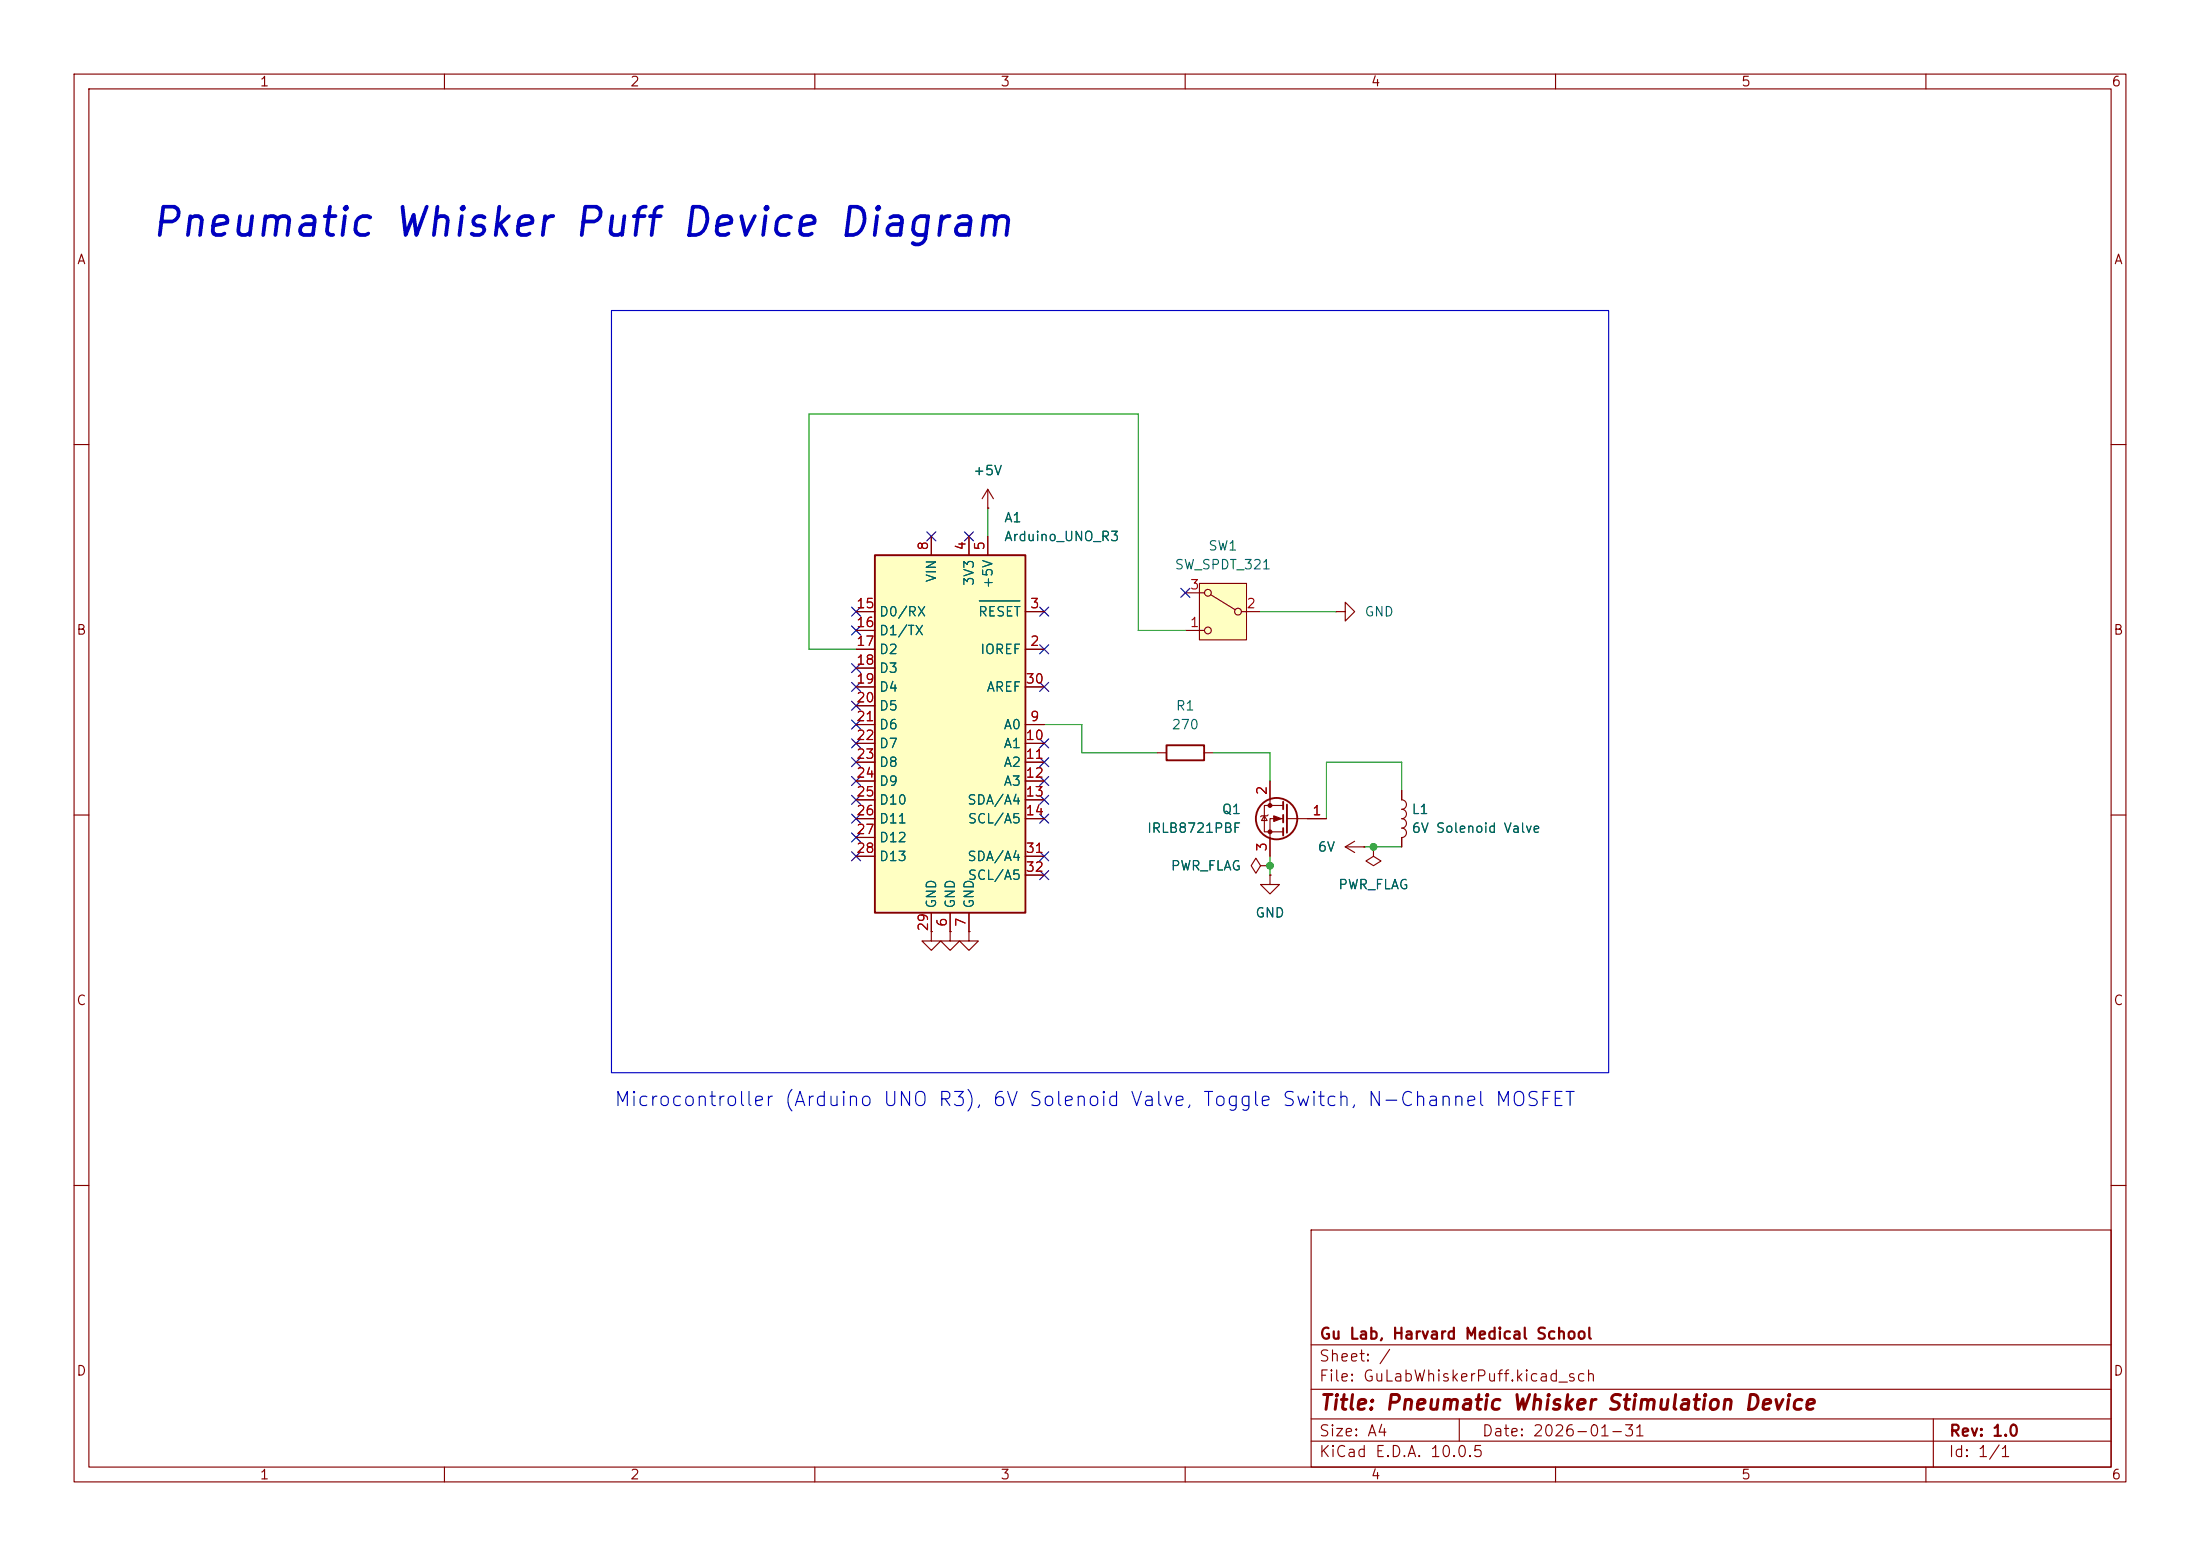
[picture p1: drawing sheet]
<svg xmlns="http://www.w3.org/2000/svg" width="297mm" height="210mm" viewBox="0 0 297 210" stroke-linecap="round" stroke-linejoin="round" font-family="sans-serif">
<g fill="none" stroke="#840000" stroke-width=".15">
<path d="M10 10h277v190h-277zM12 12h273v186h-273zM60 10v2M110 10v2M160 10v2M210 10v2M260 10v2M10 60h2M285 60h2M10 110h2M285 110h2M128.3 125.7v1.3h1.2l-1.2 1.3-1.3-1.3h1.3"/>
<path d="M128.3 125.7h.1M10 160h2M177 166h108v32h-108zM285 160h2M60 198v2M110 198v2M160 198v2M177 194.5h108M177 191.5h108M177 187.5h108M177 181.5h108M197 191.5v3"/>
<path d="M210 198v2M260 198v2M261 191.5v6.5"/>
</g>
<path d="M161.9 78.7h6.4v7.7h-6.4z" fill="#ffffc2"/>
<g fill="none" stroke="#840000" stroke-width=".15">
<path d="M133.3 68.6h.1M133.3 66l-.7 1.3M133.3 66l.8 1.3M133.3 66v2.6M161.9 78.7h6.4v7.7h-6.4zM160 85.1h2.6M160 80h2.6M163.4 80.3l3.4 2M167.6 82.6h2.6M156.2 101.6h1.3M162.6 101.6h1.2M170.2 116.8l-.7-1-.6 1 .6 1.1 .7-1.1h1.2"/>
<path d="M171.4 116.8h.1M171.4 118.1v1.3h1.3l-1.3 1.3-1.2-1.3h1.2M171.4 118.1h.1M185.4 114.3v1.3l1 .6-1 .6-1-.6 1-.6M185.4 114.3h.1M189.2 106.7v1.3a.64 .64 0 0 1 .7 .6 .64 .64 0 0 1-.7 .6 .64 .64 0 0 1 .7 .7 .64 .64 0 0 1-.7 .6 .64 .64 0 0 1 .7 .6 .64 .64 0 0 1-.7 .7M189.2 111.8a.64 .64 0 0 1 .7 .6 .64 .64 0 0 1-.7 .6v1.3M125.7 125.7v1.3h1.3l-1.3 1.3-1.2-1.3h1.2M125.7 125.7h.1M130.8 125.7v1.3h1.3l-1.3 1.3-1.3-1.3h1.3M130.8 125.7h.1"/>
<circle cx="163.1" cy="85.1" r=".46"/>
<circle cx="163.1" cy="80" r=".46"/>
<circle cx="167.1" cy="82.6" r=".46"/>
</g>
<path d="M157.5 100.6h5.1v2h-5.1z" fill="none" stroke="#840000" stroke-width=".25"/>
<path d="M118.1 74.9h20.3v48.3h-20.3z" fill="#ffffc2"/>
<g fill="none" stroke="#840000" stroke-width=".25">
<path d="M118.1 74.9h20.3v48.3h-20.3zM173.2 108.2v1M173.2 110v1M173.2 111.8v1M173.7 108.6v3.8"/>
<circle cx="172.3" cy="110.5" r="2.79"/>
</g>
<g fill="none" stroke="#840000" stroke-width=".15">
<path d="M125.7 72.4v2.5M130.8 72.4v2.5M133.3 68.6h.1M133.3 72.4v2.5M115.6 87.6h2.5M115.6 82.6h2.5M115.6 97.8h2.5M115.6 85.1h2.5M115.6 90.2h2.5M115.6 92.7h2.5M115.6 95.3h2.5M138.4 87.6h2.6"/>
<path d="M138.4 82.6h2.6M138.4 97.8h2.6M138.4 92.7h2.6M180.3 82.6h1.3v-1.3l1.3 1.3-1.3 1.2v-1.2M180.3 82.6h.1M115.6 100.3h2.5M115.6 102.9h2.5M115.6 105.4h2.5M115.6 108h2.5M115.6 110.5h2.5M115.6 113h2.5M115.6 115.6h2.5"/>
<path d="M138.4 100.3h2.6M138.4 102.9h2.6M138.4 105.4h2.6M138.4 108h2.6M138.4 110.5h2.6M138.4 115.6h2.6M138.4 118.1h2.6M170.7 110.1l.4 .6h-.8zM171.2 110l-.1 .1h-.8l-.1 .1M171.4 118.1h.1M171.4 116.8h.1M171.4 105.4v3.3"/>
<path d="M173.2 108.7h-2.5v3.6h2.5M173.2 110.5h-1.8v5.1M173.7 110.5h5.4M181.6 114.3l1.3 .8M181.6 114.3h2.5M182.9 113.5l-1.3 .8M184.1 114.3h.1M185.4 114.3h.1M189.2 106.7v1.3M189.2 113v1.3M125.7 125.7h.1M125.7 123.2v2.5"/>
<path d="M128.3 125.7h.1M128.3 123.2v2.5M130.8 125.7h.1M130.8 123.2v2.5"/>
</g>
<path d="M132.2 81.1h5.5" fill="none" stroke="#006464" stroke-width=".15"/>
<g fill="#840000" stroke="#840000" stroke-width=".15">
<path d="M172 110.1l1 .4-1 .4z"/>
<circle cx="171.4" cy="108.7" r=".25"/>
<circle cx="171.4" cy="112.3" r=".25"/>
</g>
<path d="M133.3 68.6v3.8M141 97.8h5v3.8h10.2M160 85.1h-6.3v-29.2h-44.5v31.7h6.4M170.2 82.6h10.1M163.8 101.6h7.6v3.8M171.4 115.6v2.5M184.1 114.3h5.1M189.2 106.7v-3.8h-10.1v7.6" fill="none" stroke="#009600" stroke-width=".15"/>
<g fill="none" stroke="#000084" stroke-width=".15">
<path d="M125.1 71.8l1.2 1.2M126.3 71.8l-1.2 1.2M130.2 71.8l1.2 1.2M131.4 71.8l-1.2 1.2M159.4 79.4l1.2 1.2M160.6 79.4l-1.2 1.2M115 99.7l1.2 1.2M115 94.6l1.2 1.3M115 97.2l1.2 1.2M115 84.5l1.2 1.2M115 81.9l1.2 1.3M115 89.6l1.2 1.2"/>
<path d="M115 92.1l1.2 1.2M116.2 99.7l-1.2 1.2M116.2 94.6l-1.2 1.3M116.2 97.2l-1.2 1.2M116.2 81.9l-1.2 1.3M116.2 84.5l-1.2 1.2M116.2 89.6l-1.2 1.2M116.2 92.1l-1.2 1.2M140.4 87l1.2 1.2M140.4 81.9l1.2 1.3M140.4 99.7l1.2 1.2M140.4 92.1l1.2 1.2"/>
<path d="M141.6 81.9l-1.2 1.3M141.6 87l-1.2 1.2M141.6 99.7l-1.2 1.2M141.6 92.1l-1.2 1.2M115 109.9l1.2 1.2M115 107.3l1.2 1.3M115 112.4l1.2 1.2M115 104.8l1.2 1.2M115 102.3l1.2 1.2M115 115l1.2 1.2M116.2 109.9l-1.2 1.2M116.2 107.3l-1.2 1.3"/>
<path d="M116.2 112.4l-1.2 1.2M116.2 104.8l-1.2 1.2M116.2 102.3l-1.2 1.2M116.2 115l-1.2 1.2M140.4 117.5l1.2 1.2M140.4 104.8l1.2 1.2M140.4 107.3l1.2 1.3M140.4 102.3l1.2 1.2M140.4 109.9l1.2 1.2M140.4 115l1.2 1.2M141.6 117.5l-1.2 1.2M141.6 104.8l-1.2 1.2"/>
<path d="M141.6 107.3l-1.2 1.3M141.6 102.3l-1.2 1.2M141.6 109.9l-1.2 1.2M141.6 115l-1.2 1.2"/>
</g>
<path d="M82.5 41.9h134.7v102.9h-134.7z" fill="none" stroke="#0000c2" stroke-width=".15"/>
<g fill="#009600" stroke="#009600" stroke-width=".14">
<circle cx="171.4" cy="116.8" r=".46"/>
<circle cx="185.4" cy="114.3" r=".46"/>
</g>
<text font-size="3.8" fill="#0000c2" x="20.1" y="32.9">Pneumatic Whisker Puff Device Diagram</text>
<text font-size="2" fill="#840000" x="178" y="190.8">Title: Pneumatic Whisker Stimulation Device</text>
<text font-size="1.9" fill="#0000c2" x="82.8" y="149.8">Microcontroller (Arduino UNO R3), 6V Solenoid Valve, Toggle Switch, N-Channel MOSFET</text>
<g font-size="1.5" fill="#840000">
<text x="178" y="184.1">Sheet: /</text>
<text x="178" y="181.1">Gu Lab, Harvard Medical School</text>
<text x="178" y="186.8">File: GuLabWhiskerPuff.kicad_sch</text>
<text x="178" y="197">KiCad E.D.A. 10.0.5</text>
<text x="178" y="194.2">Size: A4</text>
<text x="200" y="194.2">Date: 2026-01-31</text>
<text x="263" y="197">Id: 1/1</text>
<text x="263" y="194.2">Rev: 1.0</text>
</g>
<g font-size="1.3" fill="#840000">
<text x="35" y="12">1</text>
<text x="85" y="12">2</text>
<text x="135" y="12">3</text>
<text x="185" y="12">4</text>
<text x="235" y="12">5</text>
<text x="285" y="12">6</text>
<text x="10.3" y="36">A</text>
<text x="285.3" y="36">A</text>
<text x="10.2" y="86">B</text>
<text x="285.2" y="86">B</text>
<text x="10.2" y="136">C</text>
<text x="285.2" y="136">C</text>
<text x="10.2" y="186">D</text>
<text x="285.2" y="186">D</text>
<text x="35" y="200">1</text>
<text x="85" y="200">2</text>
<text x="135" y="200">3</text>
<text x="185" y="200">4</text>
<text x="235" y="200">5</text>
<text x="285" y="200">6</text>
</g>
<g font-size="1.3" fill="#006464">
<text x="131.3" y="64.5">+5V</text>
<text x="135.5" y="70.8">A1</text>
<text x="135.5" y="73.4">Arduino_UNO_R3</text>
<text x="158.5" y="77.2">SW_SPDT_321</text>
<text x="163" y="74.6">SW1</text>
<text x="118.6" y="83.5">D0/RX</text>
<text x="126.7" y="78.7" transform="rotate(-90 126.7 78.7)">VIN</text>
<text x="131.8" y="79.2" transform="rotate(-90 131.8 79.2)">3V3</text>
<text x="131.9" y="83.5">RESET</text>
<text x="134.3" y="79.5" transform="rotate(-90 134.3 79.5)">+5V</text>
<text x="184.1" y="83.5">GND</text>
<text x="118.6" y="86.1">D1/TX</text>
<text x="118.6" y="88.6">D2</text>
<text x="132.3" y="88.6">IOREF</text>
<text x="118.6" y="91.1">D3</text>
<text x="118.6" y="93.7">D4</text>
<text x="133.1" y="93.7">AREF</text>
<text x="118.6" y="96.2">D5</text>
<text x="118.6" y="98.8">D6</text>
<text x="118.6" y="101.3">D7</text>
<text x="135.4" y="98.8">A0</text>
<text x="135.4" y="101.3">A1</text>
<text x="158.1" y="98.8">270</text>
<text x="158.7" y="96.2">R1</text>
<text x="118.6" y="103.8">D8</text>
<text x="118.6" y="106.4">D9</text>
<text x="135.4" y="103.8">A2</text>
<text x="135.4" y="106.4">A3</text>
<text x="118.6" y="108.9">D10</text>
<text x="118.6" y="111.5">D11</text>
<text x="118.6" y="114">D12</text>
<text x="130.5" y="108.9">SDA/A4</text>
<text x="130.6" y="111.5">SCL/A5</text>
<text x="154.8" y="112.7">IRLB8721PBF</text>
<text x="164.9" y="110.2">Q1</text>
<text x="190.5" y="110.2">L1</text>
<text x="190.5" y="112.7">6V Solenoid Valve</text>
<text x="118.6" y="116.5">D13</text>
<text x="130.5" y="116.5">SDA/A4</text>
<text x="130.6" y="119.1">SCL/A5</text>
<text x="158" y="117.8">PWR_FLAG</text>
<text x="177.8" y="115.3">6V</text>
<text x="126.7" y="122.7" transform="rotate(-90 126.7 122.7)">GND</text>
<text x="129.2" y="122.7" transform="rotate(-90 129.2 122.7)">GND</text>
<text x="131.8" y="122.7" transform="rotate(-90 131.8 122.7)">GND</text>
<text x="169.4" y="124.2">GND</text>
<text x="180.6" y="120.3">PWR_FLAG</text>
</g>
<g font-size="1.3" fill="#a90000">
<text x="125.6" y="74.4" transform="rotate(-90 125.6 74.4)">8</text>
<text x="130.7" y="74.4" transform="rotate(-90 130.7 74.4)">4</text>
<text x="133.2" y="74.4" transform="rotate(-90 133.2 74.4)">5</text>
<text x="115.5" y="82.4">15</text>
<text x="139" y="82.4">3</text>
<text x="160.6" y="79.9">3</text>
<text x="168.2" y="82.4">2</text>
<text x="115.5" y="85">16</text>
<text x="115.5" y="87.5">17</text>
<text x="139" y="87.5">2</text>
<text x="160.6" y="85">1</text>
<text x="115.5" y="90">18</text>
<text x="115.5" y="92.6">19</text>
<text x="115.5" y="95.1">20</text>
<text x="138.4" y="92.6">30</text>
<text x="115.5" y="97.7">21</text>
<text x="115.5" y="100.2">22</text>
<text x="138.4" y="100.2">10</text>
<text x="139" y="97.7">9</text>
<text x="115.5" y="102.7">23</text>
<text x="115.5" y="105.3">24</text>
<text x="115.5" y="107.8">25</text>
<text x="138.4" y="102.7">11</text>
<text x="138.4" y="105.3">12</text>
<text x="138.4" y="107.8">13</text>
<text x="171.3" y="107.4" transform="rotate(-90 171.3 107.4)">2</text>
<text x="115.5" y="110.4">26</text>
<text x="115.5" y="112.9">27</text>
<text x="138.4" y="110.4">14</text>
<text x="177.1" y="110.4">1</text>
<text x="115.5" y="115.4">28</text>
<text x="138.4" y="115.4">31</text>
<text x="138.4" y="118">32</text>
<text x="171.3" y="115" transform="rotate(-90 171.3 115)">3</text>
<text x="125.6" y="125.8" transform="rotate(-90 125.6 125.8)">29</text>
<text x="128.1" y="125.2" transform="rotate(-90 128.1 125.2)">6</text>
<text x="130.7" y="125.2" transform="rotate(-90 130.7 125.2)">7</text>
</g>
</svg>
